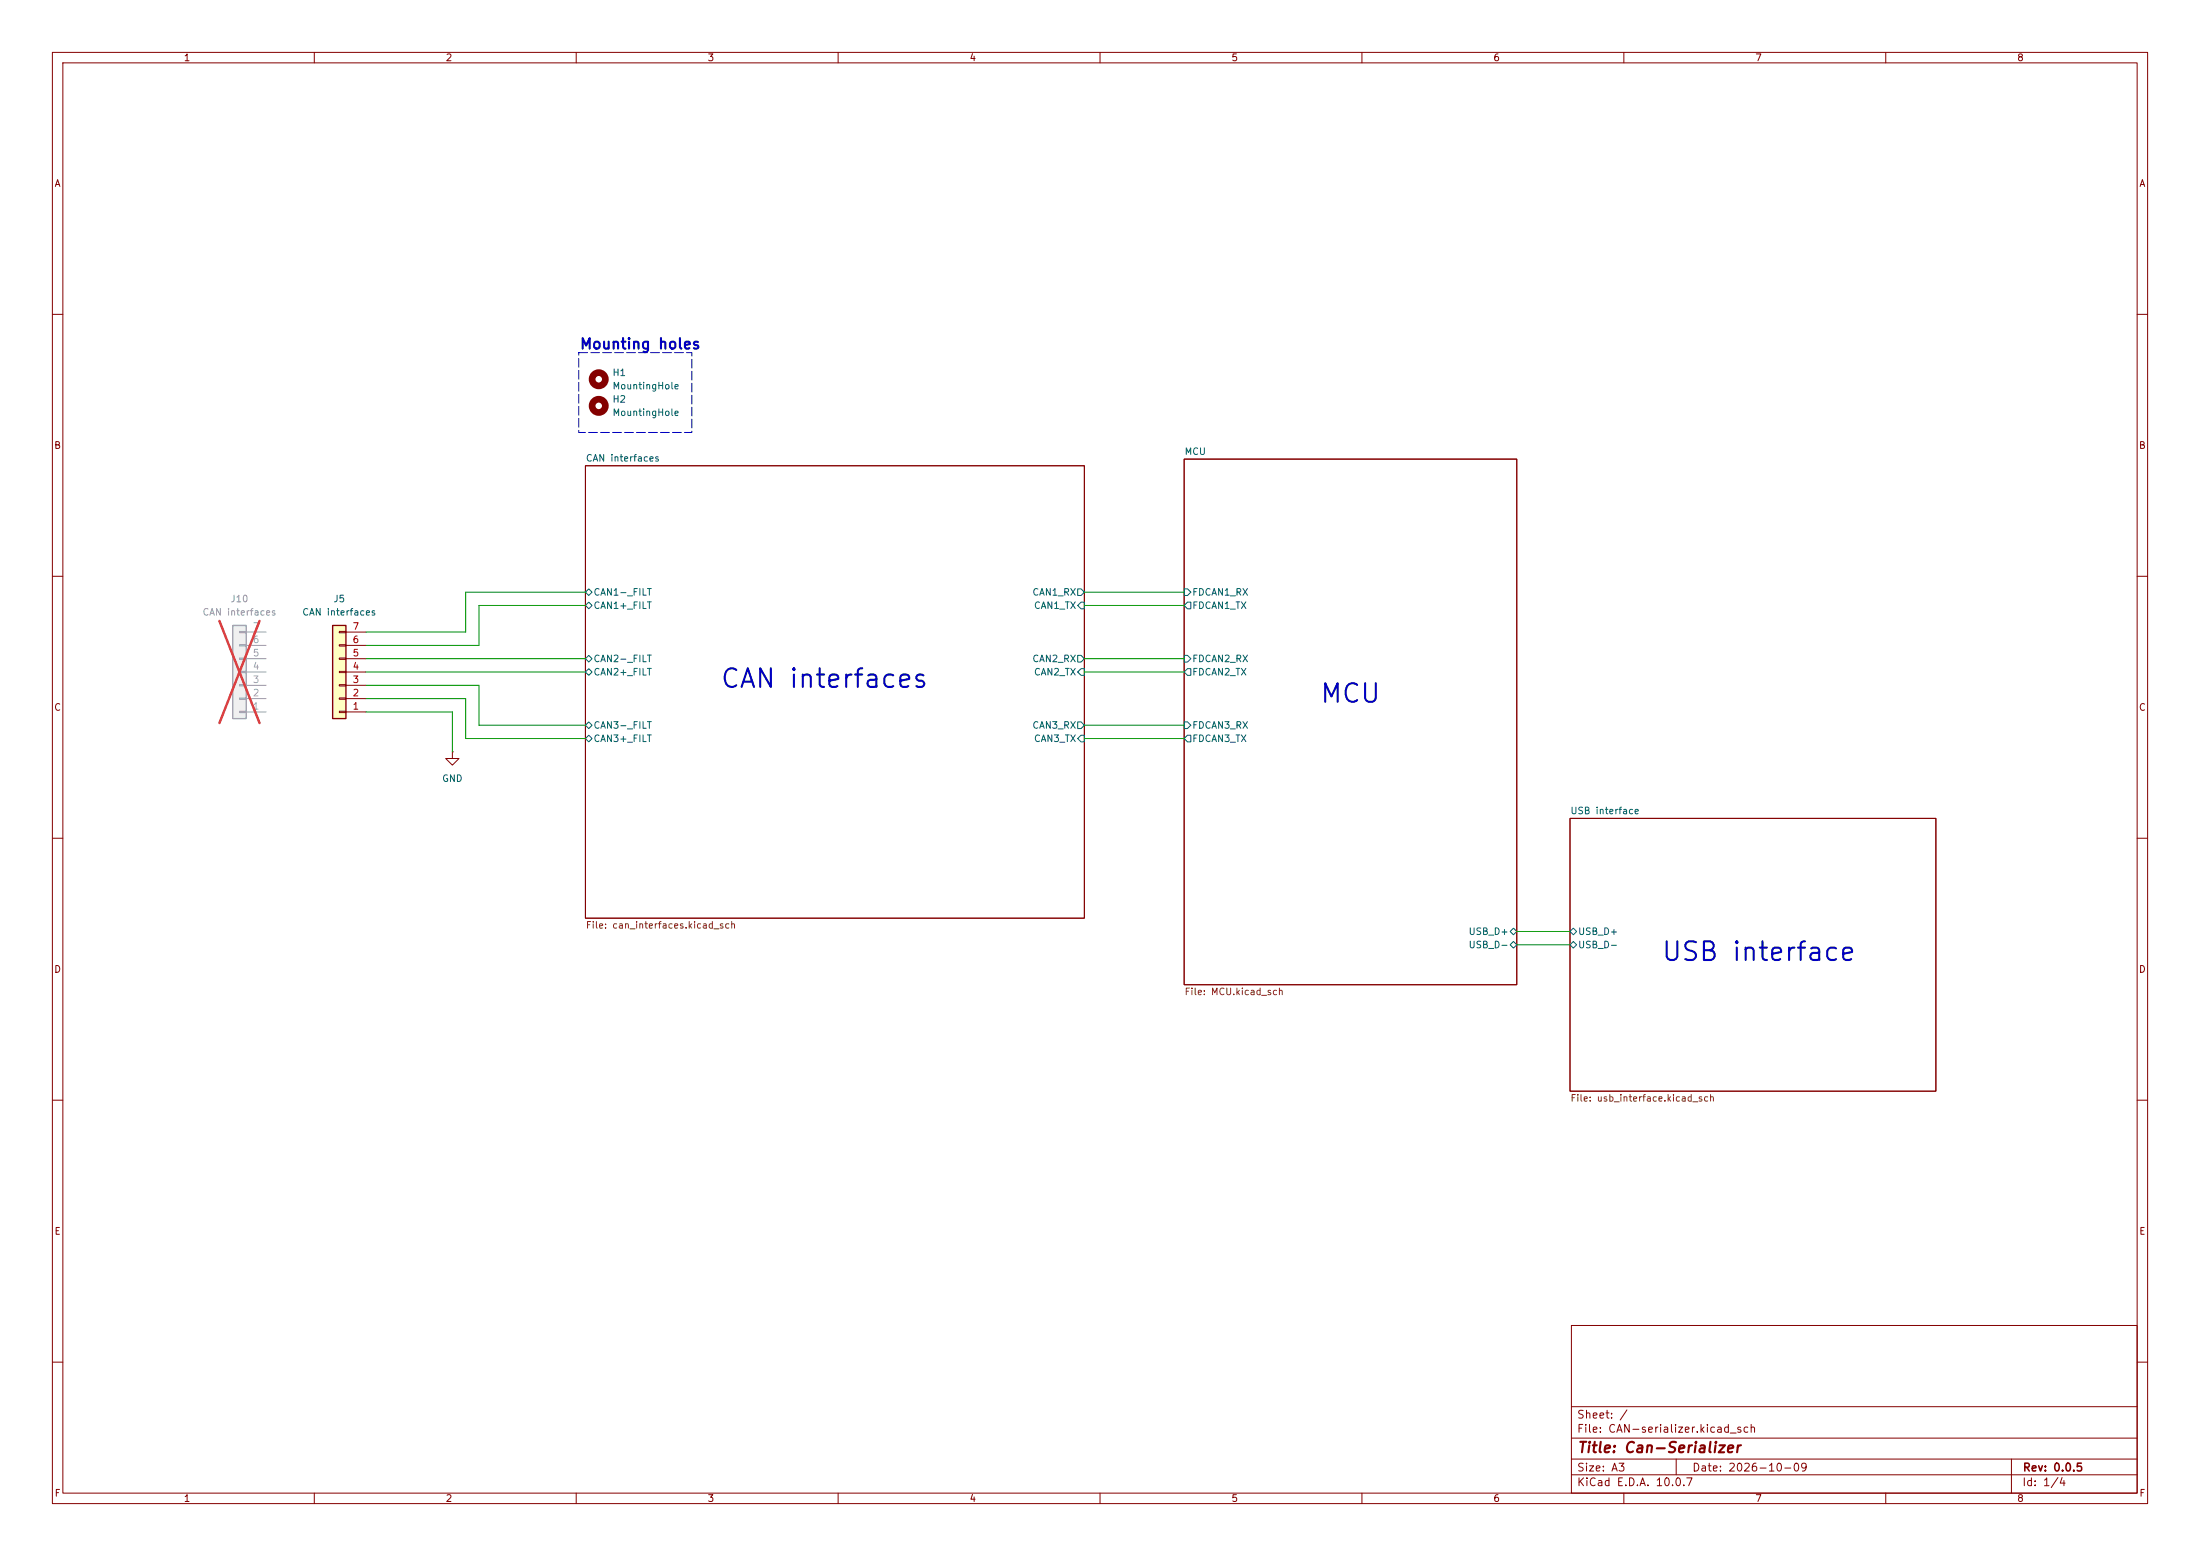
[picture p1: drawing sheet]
(kicad_sch
 (version 20260306)
 (generator "eeschema")
 (generator_version "10.0")
 (paper "A3")
 (title_block
  (title "Can-Serializer")
  (date "2026-10-09")
  (rev "0.0.5"))
 (lib_symbols
  (symbol "Connector_Generic:Conn_01x07"
   (pin_names
    (offset 1.016) (hide yes)) (exclude_from_sim no) (in_bom yes) (on_board yes)
   (in_pos_files yes)
   (duplicate_pin_numbers_are_jumpers no)
   (property "Reference" "J" (at 0 10.16 0) (show_name no) (do_not_autoplace no) (effects (font (size 1.27 1.27))))
   (property "Value" "Conn_01x07" (at 0 -10.16 0) (show_name no) (do_not_autoplace no) (effects (font (size 1.27 1.27))))
   (property "Footprint" "" (at 0 0 0) (show_name no) (do_not_autoplace no) (hide yes) (effects (font (size 1.27 1.27))))
   (property "Datasheet" "" (at 0 0 0) (show_name no) (do_not_autoplace no) (hide yes) (effects (font (size 1.27 1.27))))
   (property "Description" "Generic connector, single row, 01x07, script generated (kicad-library-utils/schlib/autogen/connector/)" (at 0 0 0) (show_name no) (do_not_autoplace no) (hide yes) (effects (font (size 1.27 1.27))))
   (symbol "Conn_01x07_1_1"
    (rectangle (start -1.27 8.89) (end 1.27 -8.89) (stroke (width 0.254) (type default)) (fill (type background)))
    (rectangle (start -1.27 7.747) (end 0 7.493) (stroke (width 0.1524) (type default)) (fill (type none)))
    (rectangle (start -1.27 5.207) (end 0 4.953) (stroke (width 0.1524) (type default)) (fill (type none)))
    (rectangle (start -1.27 2.667) (end 0 2.413) (stroke (width 0.1524) (type default)) (fill (type none)))
    (rectangle (start -1.27 0.127) (end 0 -0.127) (stroke (width 0.1524) (type default)) (fill (type none)))
    (rectangle (start -1.27 -2.413) (end 0 -2.667) (stroke (width 0.1524) (type default)) (fill (type none)))
    (rectangle (start -1.27 -4.953) (end 0 -5.207) (stroke (width 0.1524) (type default)) (fill (type none)))
    (rectangle (start -1.27 -7.493) (end 0 -7.747) (stroke (width 0.1524) (type default)) (fill (type none)))
    (pin passive line (at -5.08 7.62 0) (length 3.81) (name "Pin_1" (effects (font (size 1.27 1.27)))) (number "1" (effects (font (size 1.27 1.27)))))
    (pin passive line (at -5.08 5.08 0) (length 3.81) (name "Pin_2" (effects (font (size 1.27 1.27)))) (number "2" (effects (font (size 1.27 1.27)))))
    (pin passive line (at -5.08 2.54 0) (length 3.81) (name "Pin_3" (effects (font (size 1.27 1.27)))) (number "3" (effects (font (size 1.27 1.27)))))
    (pin passive line (at -5.08 0 0) (length 3.81) (name "Pin_4" (effects (font (size 1.27 1.27)))) (number "4" (effects (font (size 1.27 1.27)))))
    (pin passive line (at -5.08 -2.54 0) (length 3.81) (name "Pin_5" (effects (font (size 1.27 1.27)))) (number "5" (effects (font (size 1.27 1.27)))))
    (pin passive line (at -5.08 -5.08 0) (length 3.81) (name "Pin_6" (effects (font (size 1.27 1.27)))) (number "6" (effects (font (size 1.27 1.27)))))
    (pin passive line (at -5.08 -7.62 0) (length 3.81) (name "Pin_7" (effects (font (size 1.27 1.27)))) (number "7" (effects (font (size 1.27 1.27))))))
   (embedded_fonts no))
  (symbol "Mechanical:MountingHole"
   (pin_names
    (offset 1.016)) (exclude_from_sim no) (in_bom no) (on_board yes)
   (in_pos_files yes)
   (duplicate_pin_numbers_are_jumpers no)
   (property "Reference" "H" (at 0 5.08 0) (show_name no) (do_not_autoplace no) (effects (font (size 1.27 1.27))))
   (property "Value" "MountingHole" (at 0 3.175 0) (show_name no) (do_not_autoplace no) (effects (font (size 1.27 1.27))))
   (property "Footprint" "" (at 0 0 0) (show_name no) (do_not_autoplace no) (hide yes) (effects (font (size 1.27 1.27))))
   (property "Datasheet" "" (at 0 0 0) (show_name no) (do_not_autoplace no) (hide yes) (effects (font (size 1.27 1.27))))
   (property "Description" "Mounting Hole without connection" (at 0 0 0) (show_name no) (do_not_autoplace no) (hide yes) (effects (font (size 1.27 1.27))))
   (symbol "MountingHole_0_1"
    (circle (center 0 0) (radius 1.27) (stroke (width 1.27) (type default)) (fill (type none))))
   (embedded_fonts no))
  (symbol "power:GND"
   (power global)
   (pin_numbers (hide yes))
   (pin_names
    (offset 0) (hide yes)) (exclude_from_sim no) (in_bom yes) (on_board yes)
   (in_pos_files yes)
   (duplicate_pin_numbers_are_jumpers no)
   (property "Reference" "#PWR" (at 0 -6.35 0) (show_name no) (do_not_autoplace no) (hide yes) (effects (font (size 1.27 1.27))))
   (property "Value" "GND" (at 0 -3.81 0) (show_name no) (do_not_autoplace no) (effects (font (size 1.27 1.27))))
   (property "Footprint" "" (at 0 0 0) (show_name no) (do_not_autoplace no) (hide yes) (effects (font (size 1.27 1.27))))
   (property "Datasheet" "" (at 0 0 0) (show_name no) (do_not_autoplace no) (hide yes) (effects (font (size 1.27 1.27))))
   (property "Description" "Power symbol creates a global label with name \"GND\" , ground" (at 0 0 0) (show_name no) (do_not_autoplace no) (hide yes) (effects (font (size 1.27 1.27))))
   (symbol "GND_0_1"
    (polyline (pts (xy 0 0) (xy 0 -1.27) (xy 1.27 -1.27) (xy 0 -2.54) (xy -1.27 -1.27) (xy 0 -1.27)) (stroke (width 0) (type default)) (fill (type none))))
   (symbol "GND_1_1"
    (pin power_in line (at 0 0 270) (length 0) (name "" (effects (font (size 1.27 1.27)))) (number "1" (effects (font (size 1.27 1.27))))))
   (embedded_fonts no)))
 (rectangle
  (start 110.49 67.31)
  (end 132.08 82.55)
  (stroke (width 0) (type dash))
  (fill (type none)))
 (text "Mounting holes\n"
  (exclude_from_sim no)
  (at 110.49 67.056 0)
  (effects (font (size 2 2) (thickness 0.4)
    (bold yes)) (justify left bottom)))
 (text "USB interface"
  (exclude_from_sim no)
  (at 335.788 181.864 0)
  (effects (font (size 3.556 3.556) (thickness 0.4)
    (bold yes))))
 (text "CAN interfaces"
  (exclude_from_sim no)
  (at 137.414 131.826 0)
  (effects (font (size 3.556 3.556) (thickness 0.4)
    (bold yes)) (justify left bottom)))
 (text "MCU\n"
  (exclude_from_sim no)
  (at 257.81 132.588 0)
  (effects (font (size 3.556 3.556) (thickness 0.4)
    (bold yes))))
 (wire
  (pts (xy 207.01 140.97) (xy 226.06 140.97))
  (stroke (width 0) (type default)))
 (wire
  (pts (xy 88.9 120.65) (xy 69.85 120.65))
  (stroke (width 0) (type default)))
 (wire
  (pts (xy 289.56 177.8) (xy 299.72 177.8))
  (stroke (width 0) (type default)))
 (wire
  (pts (xy 111.76 138.43) (xy 91.44 138.43))
  (stroke (width 0) (type default)))
 (wire
  (pts (xy 207.01 128.27) (xy 226.06 128.27))
  (stroke (width 0) (type default)))
 (wire
  (pts (xy 111.76 140.97) (xy 88.9 140.97))
  (stroke (width 0) (type default)))
 (wire
  (pts (xy 86.36 135.89) (xy 86.36 143.51))
  (stroke (width 0) (type default)))
 (wire
  (pts (xy 88.9 133.35) (xy 69.85 133.35))
  (stroke (width 0) (type default)))
 (wire
  (pts (xy 207.01 113.03) (xy 226.06 113.03))
  (stroke (width 0) (type default)))
 (wire
  (pts (xy 91.44 123.19) (xy 69.85 123.19))
  (stroke (width 0) (type default)))
 (wire
  (pts (xy 111.76 115.57) (xy 91.44 115.57))
  (stroke (width 0) (type default)))
 (wire
  (pts (xy 88.9 140.97) (xy 88.9 133.35))
  (stroke (width 0) (type default)))
 (wire
  (pts (xy 69.85 125.73) (xy 111.76 125.73))
  (stroke (width 0) (type default)))
 (wire
  (pts (xy 207.01 115.57) (xy 226.06 115.57))
  (stroke (width 0) (type default)))
 (wire
  (pts (xy 91.44 115.57) (xy 91.44 123.19))
  (stroke (width 0) (type default)))
 (wire
  (pts (xy 207.01 125.73) (xy 226.06 125.73))
  (stroke (width 0) (type default)))
 (wire
  (pts (xy 69.85 135.89) (xy 86.36 135.89))
  (stroke (width 0) (type default)))
 (wire
  (pts (xy 69.85 128.27) (xy 111.76 128.27))
  (stroke (width 0) (type default)))
 (wire
  (pts (xy 207.01 138.43) (xy 226.06 138.43))
  (stroke (width 0) (type default)))
 (wire
  (pts (xy 289.56 180.34) (xy 299.72 180.34))
  (stroke (width 0) (type default)))
 (wire
  (pts (xy 91.44 138.43) (xy 91.44 130.81))
  (stroke (width 0) (type default)))
 (wire
  (pts (xy 111.76 113.03) (xy 88.9 113.03))
  (stroke (width 0) (type default)))
 (wire
  (pts (xy 88.9 113.03) (xy 88.9 120.65))
  (stroke (width 0) (type default)))
 (wire
  (pts (xy 91.44 130.81) (xy 69.85 130.81))
  (stroke (width 0) (type default)))
 (symbol
  (lib_id "Mechanical:MountingHole")
  (at 114.3 77.47 0)
  (unit 1)
  (body_style 1)
  (exclude_from_sim no)
  (in_bom no)
  (on_board yes)
  (in_pos_files yes)
  (dnp no)
  (fields_autoplaced yes)
  (property "Reference" "H2" (at 116.84 76.1999 0) (show_name no) (do_not_autoplace no) (effects (font (size 1.27 1.27)) (justify left)))
  (property "Value" "MountingHole" (at 116.84 78.7399 0) (show_name no) (do_not_autoplace no) (effects (font (size 1.27 1.27)) (justify left)))
  (property "Footprint" "MountingHole:MountingHole_2.2mm_M2_ISO14580" (at 114.3 77.47 0) (hide yes) (show_name no) (do_not_autoplace no) (effects (font (size 1.27 1.27))))
  (property "Datasheet" "" (at 114.3 77.47 0) (hide yes) (show_name no) (do_not_autoplace no) (effects (font (size 1.27 1.27))))
  (property "Description" "Mounting Hole without connection" (at 114.3 77.47 0) (hide yes) (show_name no) (do_not_autoplace no) (effects (font (size 1.27 1.27))))
  (property "LCSC Part #" "" (at 114.3 77.47 0) (hide yes) (show_name no) (do_not_autoplace no) (effects (font (size 1.27 1.27))))
  (property "KLC_S3.3" "" (at 114.3 77.47 0) (hide yes) (show_name no) (do_not_autoplace no) (effects (font (size 1.27 1.27))))
  (property "KLC_S4.1" "" (at 114.3 77.47 0) (hide yes) (show_name no) (do_not_autoplace no) (effects (font (size 1.27 1.27))))
  (property "MOUSER PN" "" (at 114.3 77.47 0) (hide yes) (show_name no) (do_not_autoplace no) (effects (font (size 1.27 1.27)))))
 (symbol
  (lib_id "power:GND")
  (at 86.36 143.51 0)
  (unit 1)
  (body_style 1)
  (exclude_from_sim no)
  (in_bom yes)
  (on_board yes)
  (in_pos_files yes)
  (dnp no)
  (fields_autoplaced yes)
  (property "Reference" "#PWR06" (at 86.36 149.86 0) (hide yes) (show_name no) (do_not_autoplace no) (effects (font (size 1.27 1.27))))
  (property "Value" "GND" (at 86.36 148.59 0) (show_name no) (do_not_autoplace no) (effects (font (size 1.27 1.27))))
  (property "Footprint" "" (at 86.36 143.51 0) (hide yes) (show_name no) (do_not_autoplace no) (effects (font (size 1.27 1.27))))
  (property "Datasheet" "" (at 86.36 143.51 0) (hide yes) (show_name no) (do_not_autoplace no) (effects (font (size 1.27 1.27))))
  (property "Description" "Power symbol creates a global label with name \"GND\" , ground" (at 86.36 143.51 0) (hide yes) (show_name no) (do_not_autoplace no) (effects (font (size 1.27 1.27))))
  (pin "1"))
 (symbol
  (lib_id "Connector_Generic:Conn_01x07")
  (at 45.72 128.27 180)
  (unit 1)
  (body_style 1)
  (exclude_from_sim no)
  (in_bom yes)
  (on_board no)
  (in_pos_files no)
  (dnp yes)
  (fields_autoplaced yes)
  (property "Reference" "J10" (at 45.72 114.3 0) (show_name no) (do_not_autoplace no) (effects (font (size 1.27 1.27))))
  (property "Value" "CAN interfaces" (at 45.72 116.84 0) (show_name no) (do_not_autoplace no) (effects (font (size 1.27 1.27))))
  (property "Footprint" "651-1848943" (at 45.72 128.27 0) (hide yes) (show_name no) (do_not_autoplace no) (effects (font (size 1.27 1.27))))
  (property "Datasheet" "" (at 45.72 128.27 0) (hide yes) (show_name no) (do_not_autoplace no) (effects (font (size 1.27 1.27))))
  (property "Description" "Generic connector, single row, 01x07, script generated (kicad-library-utils/schlib/autogen/connector/)" (at 45.72 128.27 0) (hide yes) (show_name no) (do_not_autoplace no) (effects (font (size 1.27 1.27))))
  (property "LCSC Part #" "651-1848943 " (at 45.72 128.27 0) (hide yes) (show_name no) (do_not_autoplace no) (effects (font (size 1.27 1.27))))
  (property "KLC_S3.3" "" (at 45.72 128.27 0) (hide yes) (show_name no) (do_not_autoplace no) (effects (font (size 1.27 1.27))))
  (property "KLC_S4.1" "" (at 45.72 128.27 0) (hide yes) (show_name no) (do_not_autoplace no) (effects (font (size 1.27 1.27))))
  (property "MOUSER PN" "651-1848943 " (at 45.72 128.27 0) (hide yes) (show_name no) (do_not_autoplace no) (effects (font (size 1.27 1.27))))
  (pin "6")
  (pin "5")
  (pin "3")
  (pin "4")
  (pin "7")
  (pin "1")
  (pin "2"))
 (symbol
  (lib_id "Connector_Generic:Conn_01x07")
  (at 64.77 128.27 180)
  (unit 1)
  (body_style 1)
  (exclude_from_sim no)
  (in_bom yes)
  (on_board yes)
  (in_pos_files yes)
  (dnp no)
  (fields_autoplaced yes)
  (property "Reference" "J5" (at 64.77 114.3 0) (show_name no) (do_not_autoplace no) (effects (font (size 1.27 1.27))))
  (property "Value" "CAN interfaces" (at 64.77 116.84 0) (show_name no) (do_not_autoplace no) (effects (font (size 1.27 1.27))))
  (property "Footprint" "1803329:SHDRRA7W83P0X381_1X7_2806X920X825P" (at 64.77 128.27 0) (hide yes) (show_name no) (do_not_autoplace no) (effects (font (size 1.27 1.27))))
  (property "Datasheet" "" (at 64.77 128.27 0) (hide yes) (show_name no) (do_not_autoplace no) (effects (font (size 1.27 1.27))))
  (property "Description" "Generic connector, single row, 01x07, script generated (kicad-library-utils/schlib/autogen/connector/)" (at 64.77 128.27 0) (hide yes) (show_name no) (do_not_autoplace no) (effects (font (size 1.27 1.27))))
  (property "LCSC Part #" "" (at 64.77 128.27 0) (hide yes) (show_name no) (do_not_autoplace no) (effects (font (size 1.27 1.27))))
  (property "KLC_S3.3" "" (at 64.77 128.27 0) (hide yes) (show_name no) (do_not_autoplace no) (effects (font (size 1.27 1.27))))
  (property "KLC_S4.1" "" (at 64.77 128.27 0) (hide yes) (show_name no) (do_not_autoplace no) (effects (font (size 1.27 1.27))))
  (property "MOUSER PN" "651-1803329" (at 64.77 128.27 0) (hide yes) (show_name no) (do_not_autoplace no) (effects (font (size 1.27 1.27))))
  (pin "6")
  (pin "5")
  (pin "3")
  (pin "4")
  (pin "7")
  (pin "1")
  (pin "2"))
 (symbol
  (lib_id "Mechanical:MountingHole")
  (at 114.3 72.39 0)
  (unit 1)
  (body_style 1)
  (exclude_from_sim no)
  (in_bom no)
  (on_board yes)
  (in_pos_files yes)
  (dnp no)
  (fields_autoplaced yes)
  (property "Reference" "H1" (at 116.84 71.1199 0) (show_name no) (do_not_autoplace no) (effects (font (size 1.27 1.27)) (justify left)))
  (property "Value" "MountingHole" (at 116.84 73.6599 0) (show_name no) (do_not_autoplace no) (effects (font (size 1.27 1.27)) (justify left)))
  (property "Footprint" "MountingHole:MountingHole_2.2mm_M2_ISO14580" (at 114.3 72.39 0) (hide yes) (show_name no) (do_not_autoplace no) (effects (font (size 1.27 1.27))))
  (property "Datasheet" "" (at 114.3 72.39 0) (hide yes) (show_name no) (do_not_autoplace no) (effects (font (size 1.27 1.27))))
  (property "Description" "Mounting Hole without connection" (at 114.3 72.39 0) (hide yes) (show_name no) (do_not_autoplace no) (effects (font (size 1.27 1.27))))
  (property "LCSC Part #" "" (at 114.3 72.39 0) (hide yes) (show_name no) (do_not_autoplace no) (effects (font (size 1.27 1.27))))
  (property "KLC_S3.3" "" (at 114.3 72.39 0) (hide yes) (show_name no) (do_not_autoplace no) (effects (font (size 1.27 1.27))))
  (property "KLC_S4.1" "" (at 114.3 72.39 0) (hide yes) (show_name no) (do_not_autoplace no) (effects (font (size 1.27 1.27))))
  (property "MOUSER PN" "" (at 114.3 72.39 0) (hide yes) (show_name no) (do_not_autoplace no) (effects (font (size 1.27 1.27)))))
 (sheet
  (at 111.76 88.9)
  (size 95.25 86.36)
  (exclude_from_sim no)
  (in_bom yes)
  (on_board yes)
  (dnp no)
  (fields_autoplaced yes)
  (stroke (width 0.1524) (type solid))
  (fill (color 0 0 0 0))
  (property "Sheetname" "CAN interfaces" (at 111.76 88.1884 0) (show_name no) (do_not_autoplace no) (effects (font (size 1.27 1.27)) (justify left bottom)))
  (property "Sheetfile" "can_interfaces.kicad_sch" (at 111.76 175.8446 0) (show_name no) (do_not_autoplace no) (effects (font (size 1.27 1.27)) (justify left top)))
  (pin "CAN1+_FILT" bidirectional (at 111.76 115.57 180) (effects (font (size 1.27 1.27)) (justify left)))
  (pin "CAN1-_FILT" bidirectional (at 111.76 113.03 180) (effects (font (size 1.27 1.27)) (justify left)))
  (pin "CAN1_RX" output (at 207.01 113.03 0) (effects (font (size 1.27 1.27)) (justify right)))
  (pin "CAN1_TX" input (at 207.01 115.57 0) (effects (font (size 1.27 1.27)) (justify right)))
  (pin "CAN2+_FILT" bidirectional (at 111.76 128.27 180) (effects (font (size 1.27 1.27)) (justify left)))
  (pin "CAN2-_FILT" bidirectional (at 111.76 125.73 180) (effects (font (size 1.27 1.27)) (justify left)))
  (pin "CAN2_RX" output (at 207.01 125.73 0) (effects (font (size 1.27 1.27)) (justify right)))
  (pin "CAN2_TX" input (at 207.01 128.27 0) (effects (font (size 1.27 1.27)) (justify right)))
  (pin "CAN3+_FILT" bidirectional (at 111.76 140.97 180) (effects (font (size 1.27 1.27)) (justify left)))
  (pin "CAN3-_FILT" bidirectional (at 111.76 138.43 180) (effects (font (size 1.27 1.27)) (justify left)))
  (pin "CAN3_RX" output (at 207.01 138.43 0) (effects (font (size 1.27 1.27)) (justify right)))
  (pin "CAN3_TX" input (at 207.01 140.97 0) (effects (font (size 1.27 1.27)) (justify right))))
 (sheet
  (at 299.72 156.21)
  (size 69.85 52.07)
  (exclude_from_sim no)
  (in_bom yes)
  (on_board yes)
  (dnp no)
  (fields_autoplaced yes)
  (stroke (width 0.1524) (type solid))
  (fill (color 0 0 0 0))
  (property "Sheetname" "USB interface" (at 299.72 155.4984 0) (show_name no) (do_not_autoplace no) (effects (font (size 1.27 1.27)) (justify left bottom)))
  (property "Sheetfile" "usb_interface.kicad_sch" (at 299.72 208.8646 0) (show_name no) (do_not_autoplace no) (effects (font (size 1.27 1.27)) (justify left top)))
  (pin "USB_D+" bidirectional (at 299.72 177.8 180) (effects (font (size 1.27 1.27)) (justify left)))
  (pin "USB_D-" bidirectional (at 299.72 180.34 180) (effects (font (size 1.27 1.27)) (justify left))))
 (sheet
  (at 226.06 87.63)
  (size 63.5 100.33)
  (exclude_from_sim no)
  (in_bom yes)
  (on_board yes)
  (dnp no)
  (fields_autoplaced yes)
  (stroke (width 0.1524) (type solid))
  (fill (color 0 0 0 0))
  (property "Sheetname" "MCU" (at 226.06 86.9184 0) (show_name no) (do_not_autoplace no) (effects (font (size 1.27 1.27)) (justify left bottom)))
  (property "Sheetfile" "MCU.kicad_sch" (at 226.06 188.5446 0) (show_name no) (do_not_autoplace no) (effects (font (size 1.27 1.27)) (justify left top)))
  (pin "FDCAN1_RX" input (at 226.06 113.03 180) (effects (font (size 1.27 1.27)) (justify left)))
  (pin "FDCAN1_TX" output (at 226.06 115.57 180) (effects (font (size 1.27 1.27)) (justify left)))
  (pin "FDCAN2_RX" input (at 226.06 125.73 180) (effects (font (size 1.27 1.27)) (justify left)))
  (pin "FDCAN2_TX" output (at 226.06 128.27 180) (effects (font (size 1.27 1.27)) (justify left)))
  (pin "FDCAN3_RX" input (at 226.06 138.43 180) (effects (font (size 1.27 1.27)) (justify left)))
  (pin "FDCAN3_TX" output (at 226.06 140.97 180) (effects (font (size 1.27 1.27)) (justify left)))
  (pin "USB_D+" bidirectional (at 289.56 177.8 0) (effects (font (size 1.27 1.27)) (justify right)))
  (pin "USB_D-" bidirectional (at 289.56 180.34 0) (effects (font (size 1.27 1.27)) (justify right))))
 (sheet_instances
  (path ""
   (page "1")))
 (embedded_fonts no))
